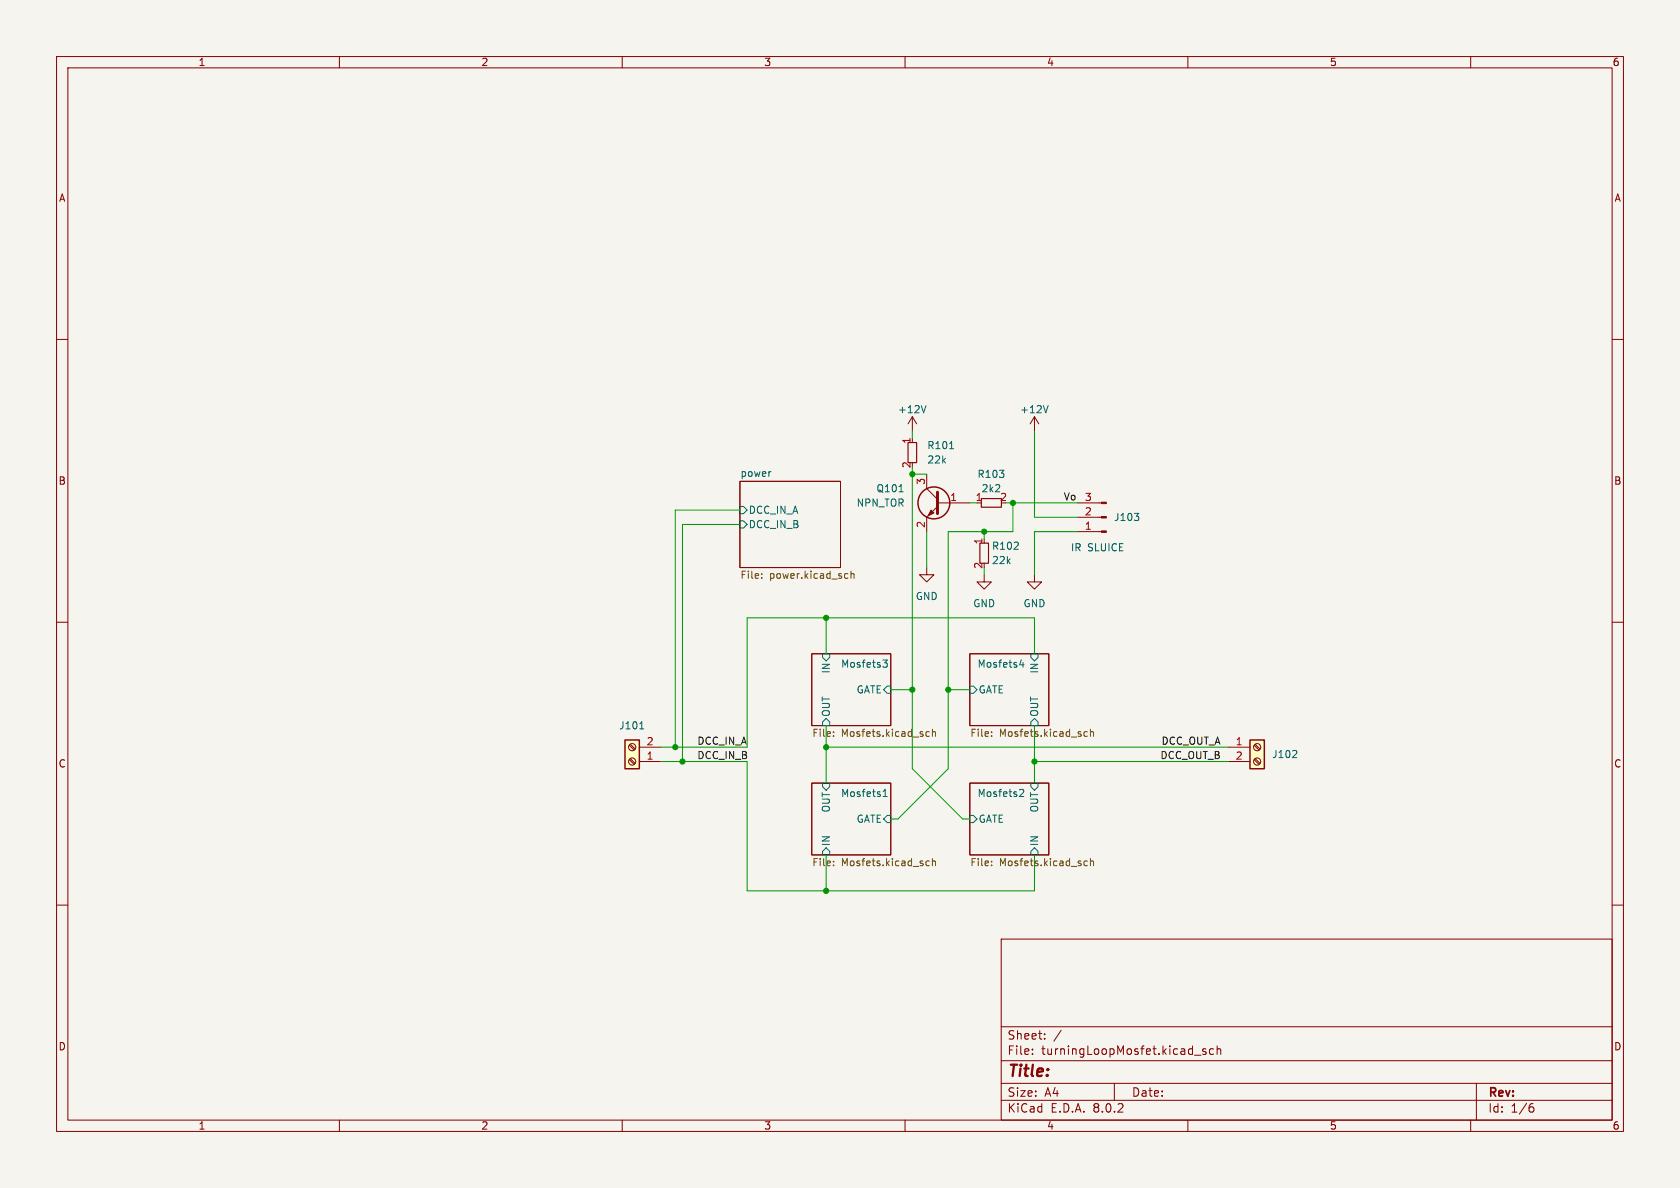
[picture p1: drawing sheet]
(kicad_sch (version 20230121) (generator eeschema)

 (paper "A4")

 (lib_symbols
  (symbol "Connector:Conn_01x03_Pin" (pin_names (offset 1.016) hide) (in_bom yes) (on_board yes)
   (property "Reference" "J" (at 0 5.08 0) (effects (font (size 1.27 1.27))))
   (property "Value" "Conn_01x03_Pin" (at 0 -5.08 0) (effects (font (size 1.27 1.27))))
   (property "Footprint" "" (at 0 0 0) (effects (font (size 1.27 1.27)) hide))
   (property "Datasheet" "~" (at 0 0 0) (effects (font (size 1.27 1.27)) hide))
   (property "ki_locked" "" (at 0 0 0) (effects (font (size 1.27 1.27))))
   (symbol "Conn_01x03_Pin_1_1"
    (polyline (pts (xy 1.27 -2.54) (xy 0.8636 -2.54)) (stroke (width 0.1524) (type default)) (fill (type none)))
    (polyline (pts (xy 1.27 0) (xy 0.8636 0)) (stroke (width 0.1524) (type default)) (fill (type none)))
    (polyline (pts (xy 1.27 2.54) (xy 0.8636 2.54)) (stroke (width 0.1524) (type default)) (fill (type none)))
    (rectangle (start 0.8636 -2.413) (end 0 -2.667) (stroke (width 0.1524) (type default)) (fill (type outline)))
    (rectangle (start 0.8636 0.127) (end 0 -0.127) (stroke (width 0.1524) (type default)) (fill (type outline)))
    (rectangle (start 0.8636 2.667) (end 0 2.413) (stroke (width 0.1524) (type default)) (fill (type outline)))
    (pin passive line (at 5.08 2.54 180) (length 3.81) (name "Pin_1" (effects (font (size 1.27 1.27)))) (number "1" (effects (font (size 1.27 1.27)))))
    (pin passive line (at 5.08 0 180) (length 3.81) (name "Pin_2" (effects (font (size 1.27 1.27)))) (number "2" (effects (font (size 1.27 1.27)))))
    (pin passive line (at 5.08 -2.54 180) (length 3.81) (name "Pin_3" (effects (font (size 1.27 1.27)))) (number "3" (effects (font (size 1.27 1.27)))))))
  (symbol "Connector:Screw_Terminal_01x02" (pin_names (offset 1.016) hide) (in_bom yes) (on_board yes)
   (property "Reference" "J" (at 0 2.54 0) (effects (font (size 1.27 1.27))))
   (property "Value" "Screw_Terminal_01x02" (at 0 -5.08 0) (effects (font (size 1.27 1.27))))
   (property "Footprint" "" (at 0 0 0) (effects (font (size 1.27 1.27)) hide))
   (property "Datasheet" "~" (at 0 0 0) (effects (font (size 1.27 1.27)) hide))
   (symbol "Screw_Terminal_01x02_1_1"
    (rectangle (start -1.27 1.27) (end 1.27 -3.81) (stroke (width 0.254) (type default)) (fill (type background)))
    (circle (center 0 -2.54) (radius 0.635) (stroke (width 0.1524) (type default)) (fill (type none)))
    (polyline (pts (xy -0.5334 -2.2098) (xy 0.3302 -3.048)) (stroke (width 0.1524) (type default)) (fill (type none)))
    (polyline (pts (xy -0.5334 0.3302) (xy 0.3302 -0.508)) (stroke (width 0.1524) (type default)) (fill (type none)))
    (polyline (pts (xy -0.3556 -2.032) (xy 0.508 -2.8702)) (stroke (width 0.1524) (type default)) (fill (type none)))
    (polyline (pts (xy -0.3556 0.508) (xy 0.508 -0.3302)) (stroke (width 0.1524) (type default)) (fill (type none)))
    (circle (center 0 0) (radius 0.635) (stroke (width 0.1524) (type default)) (fill (type none)))
    (pin passive line (at -5.08 0 0) (length 3.81) (name "Pin_1" (effects (font (size 1.27 1.27)))) (number "1" (effects (font (size 1.27 1.27)))))
    (pin passive line (at -5.08 -2.54 0) (length 3.81) (name "Pin_2" (effects (font (size 1.27 1.27)))) (number "2" (effects (font (size 1.27 1.27)))))))
  (symbol "custom_kicad_lib_sk:NPN_TOR" (pin_names (offset 0) hide) (in_bom yes) (on_board yes)
   (property "Reference" "Q" (at 5.08 1.905 0) (effects (font (size 1.27 1.27)) (justify left)))
   (property "Value" "NPN_TOR" (at 5.08 0 0) (effects (font (size 1.27 1.27)) (justify left)))
   (property "Footprint" "Package_TO_SOT_SMD:SOT-23" (at 5.08 -1.905 0) (effects (font (size 1.27 1.27) italic) (justify left) hide))
   (property "Datasheet" "" (at 0 0 0) (effects (font (size 1.27 1.27)) (justify left) hide))
   (property "JLCPCB Part#" "C2145" (at 0 0 0) (effects (font (size 1.27 1.27)) hide))
   (symbol "NPN_TOR_0_1"
    (polyline (pts (xy 0.635 0.635) (xy 2.54 2.54)) (stroke (width 0) (type default)) (fill (type none)))
    (polyline (pts (xy 0.635 -0.635) (xy 2.54 -2.54) (xy 2.54 -2.54)) (stroke (width 0) (type default)) (fill (type none)))
    (polyline (pts (xy 0.635 1.905) (xy 0.635 -1.905) (xy 0.635 -1.905)) (stroke (width 0.508) (type default)) (fill (type none)))
    (polyline (pts (xy 1.27 -1.778) (xy 1.778 -1.27) (xy 2.286 -2.286) (xy 1.27 -1.778) (xy 1.27 -1.778)) (stroke (width 0) (type default)) (fill (type outline)))
    (circle (center 1.27 0) (radius 2.8194) (stroke (width 0.254) (type default)) (fill (type none))))
   (symbol "NPN_TOR_1_1"
    (pin input line (at -5.08 0 0) (length 5.715) (name "B" (effects (font (size 1.27 1.27)))) (number "1" (effects (font (size 1.27 1.27)))))
    (pin passive line (at 2.54 -5.08 90) (length 2.54) (name "E" (effects (font (size 1.27 1.27)))) (number "2" (effects (font (size 1.27 1.27)))))
    (pin passive line (at 2.54 5.08 270) (length 2.54) (name "C" (effects (font (size 1.27 1.27)))) (number "3" (effects (font (size 1.27 1.27)))))))
  (symbol "power:+12V" (power) (pin_names (offset 0)) (in_bom yes) (on_board yes)
   (property "Reference" "#PWR" (at 0 -3.81 0) (effects (font (size 1.27 1.27)) hide))
   (property "Value" "+12V" (at 0 3.556 0) (effects (font (size 1.27 1.27))))
   (property "Footprint" "" (at 0 0 0) (effects (font (size 1.27 1.27)) hide))
   (property "Datasheet" "" (at 0 0 0) (effects (font (size 1.27 1.27)) hide))
   (symbol "+12V_0_1"
    (polyline (pts (xy -0.762 1.27) (xy 0 2.54)) (stroke (width 0) (type default)) (fill (type none)))
    (polyline (pts (xy 0 0) (xy 0 2.54)) (stroke (width 0) (type default)) (fill (type none)))
    (polyline (pts (xy 0 2.54) (xy 0.762 1.27)) (stroke (width 0) (type default)) (fill (type none))))
   (symbol "+12V_1_1"
    (pin power_in line (at 0 0 90) (length 0) hide (name "+12V" (effects (font (size 1.27 1.27)))) (number "1" (effects (font (size 1.27 1.27)))))))
  (symbol "power:GND" (power) (pin_names (offset 0)) (in_bom yes) (on_board yes)
   (property "Reference" "#PWR" (at 0 -6.35 0) (effects (font (size 1.27 1.27)) hide))
   (property "Value" "GND" (at 0 -3.81 0) (effects (font (size 1.27 1.27))))
   (property "Footprint" "" (at 0 0 0) (effects (font (size 1.27 1.27)) hide))
   (property "Datasheet" "" (at 0 0 0) (effects (font (size 1.27 1.27)) hide))
   (symbol "GND_0_1"
    (polyline (pts (xy 0 0) (xy 0 -1.27) (xy 1.27 -1.27) (xy 0 -2.54) (xy -1.27 -1.27) (xy 0 -1.27)) (stroke (width 0) (type default)) (fill (type none))))
   (symbol "GND_1_1"
    (pin power_in line (at 0 0 270) (length 0) hide (name "GND" (effects (font (size 1.27 1.27)))) (number "1" (effects (font (size 1.27 1.27)))))))
  (symbol "resistors_0603:R_22k_0603" (in_bom yes) (on_board yes)
   (property "Reference" "R" (at 1.27 2.54 0) (effects (font (size 1.27 1.27))))
   (property "Value" "22k" (at 2.54 -2.54 0) (effects (font (size 1.27 1.27))))
   (property "Footprint" "custom_kicad_lib_sk:R_0603_smalltext" (at 2.54 2.54 0) (effects (font (size 1.27 1.27)) hide))
   (property "Datasheet" "" (at -2.54 0 0) (effects (font (size 1.27 1.27)) hide))
   (property "JLCPCB Part#" "C31850" (at 0 0 0) (effects (font (size 1.27 1.27)) hide))
   (symbol "R_22k_0603_0_1"
    (rectangle (start -0.762 1.778) (end 0.762 -1.778) (stroke (width 0.2032) (type default)) (fill (type none))))
   (symbol "R_22k_0603_1_1"
    (pin passive line (at 0 2.54 270) (length 0.762) (name "~" (effects (font (size 1.27 1.27)))) (number "1" (effects (font (size 1.27 1.27)))))
    (pin passive line (at 0 -2.54 90) (length 0.762) (name "~" (effects (font (size 1.27 1.27)))) (number "2" (effects (font (size 1.27 1.27)))))))
  (symbol "resistors_0603:R_2k2_0603" (in_bom yes) (on_board yes)
   (property "Reference" "R" (at 1.27 2.54 0) (effects (font (size 1.27 1.27))))
   (property "Value" "2k2" (at 2.54 -2.54 0) (effects (font (size 1.27 1.27))))
   (property "Footprint" "custom_kicad_lib_sk:R_0603_smalltext" (at 2.54 2.54 0) (effects (font (size 1.27 1.27)) hide))
   (property "Datasheet" "" (at -2.54 0 0) (effects (font (size 1.27 1.27)) hide))
   (property "JLCPCB Part#" "C4190" (at 0 0 0) (effects (font (size 1.27 1.27)) hide))
   (symbol "R_2k2_0603_0_1"
    (rectangle (start -0.762 1.778) (end 0.762 -1.778) (stroke (width 0.2032) (type default)) (fill (type none))))
   (symbol "R_2k2_0603_1_1"
    (pin passive line (at 0 2.54 270) (length 0.762) (name "~" (effects (font (size 1.27 1.27)))) (number "1" (effects (font (size 1.27 1.27)))))
    (pin passive line (at 0 -2.54 90) (length 0.762) (name "~" (effects (font (size 1.27 1.27)))) (number "2" (effects (font (size 1.27 1.27))))))))

 (junction (at 161.29 83.82) (diameter 0) (color 0 0 0 0))
 (junction (at 120.65 134.62) (diameter 0) (color 0 0 0 0))
 (junction (at 146.05 132.08) (diameter 0) (color 0 0 0 0))
 (junction (at 167.64 121.92) (diameter 0) (color 0 0 0 0))
 (junction (at 179.07 88.9) (diameter 0) (color 0 0 0 0))
 (junction (at 161.29 121.92) (diameter 0) (color 0 0 0 0))
 (junction (at 173.99 93.98) (diameter 0) (color 0 0 0 0))
 (junction (at 182.88 134.62) (diameter 0) (color 0 0 0 0))
 (junction (at 146.05 157.48) (diameter 0) (color 0 0 0 0))
 (junction (at 146.05 109.22) (diameter 0) (color 0 0 0 0))
 (junction (at 119.38 132.08) (diameter 0) (color 0 0 0 0))

 (wire (pts (xy 182.88 91.44) (xy 190.5 91.44)) (stroke (width 0) (type default)))
 (wire (pts (xy 132.08 134.62) (xy 132.08 157.48)) (stroke (width 0) (type default)))
 (wire (pts (xy 161.29 83.82) (xy 163.83 83.82)) (stroke (width 0) (type default)))
 (wire (pts (xy 173.99 100.33) (xy 173.99 101.6)) (stroke (width 0) (type default)))
 (wire (pts (xy 167.64 121.92) (xy 171.45 121.92)) (stroke (width 0) (type default)))
 (wire (pts (xy 146.05 128.27) (xy 146.05 132.08)) (stroke (width 0) (type default)))
 (wire (pts (xy 158.75 144.78) (xy 167.64 135.89)) (stroke (width 0) (type default)))
 (wire (pts (xy 182.88 93.98) (xy 182.88 101.6)) (stroke (width 0) (type default)))
 (wire (pts (xy 157.48 144.78) (xy 158.75 144.78)) (stroke (width 0) (type default)))
 (wire (pts (xy 182.88 76.2) (xy 182.88 91.44)) (stroke (width 0) (type default)))
 (wire (pts (xy 119.38 132.08) (xy 116.84 132.08)) (stroke (width 0) (type default)))
 (wire (pts (xy 161.29 76.2) (xy 161.29 77.47)) (stroke (width 0) (type default)))
 (wire (pts (xy 146.05 157.48) (xy 146.05 151.13)) (stroke (width 0) (type default)))
 (wire (pts (xy 161.29 83.82) (xy 161.29 121.92)) (stroke (width 0) (type default)))
 (wire (pts (xy 119.38 132.08) (xy 119.38 90.17)) (stroke (width 0) (type default)))
 (wire (pts (xy 167.64 93.98) (xy 173.99 93.98)) (stroke (width 0) (type default)))
 (wire (pts (xy 179.07 88.9) (xy 179.07 93.98)) (stroke (width 0) (type default)))
 (wire (pts (xy 119.38 90.17) (xy 130.81 90.17)) (stroke (width 0) (type default)))
 (wire (pts (xy 132.08 109.22) (xy 146.05 109.22)) (stroke (width 0) (type default)))
 (wire (pts (xy 182.88 93.98) (xy 190.5 93.98)) (stroke (width 0) (type default)))
 (wire (pts (xy 167.64 93.98) (xy 167.64 121.92)) (stroke (width 0) (type default)))
 (wire (pts (xy 182.88 134.62) (xy 182.88 138.43)) (stroke (width 0) (type default)))
 (wire (pts (xy 163.83 93.98) (xy 163.83 100.33)) (stroke (width 0) (type default)))
 (wire (pts (xy 161.29 82.55) (xy 161.29 83.82)) (stroke (width 0) (type default)))
 (wire (pts (xy 146.05 132.08) (xy 146.05 138.43)) (stroke (width 0) (type default)))
 (wire (pts (xy 182.88 157.48) (xy 146.05 157.48)) (stroke (width 0) (type default)))
 (wire (pts (xy 173.99 95.25) (xy 173.99 93.98)) (stroke (width 0) (type default)))
 (wire (pts (xy 177.8 88.9) (xy 179.07 88.9)) (stroke (width 0) (type default)))
 (wire (pts (xy 182.88 151.13) (xy 182.88 157.48)) (stroke (width 0) (type default)))
 (wire (pts (xy 132.08 157.48) (xy 146.05 157.48)) (stroke (width 0) (type default)))
 (wire (pts (xy 132.08 109.22) (xy 132.08 132.08)) (stroke (width 0) (type default)))
 (wire (pts (xy 161.29 121.92) (xy 161.29 135.89)) (stroke (width 0) (type default)))
 (wire (pts (xy 182.88 115.57) (xy 182.88 109.22)) (stroke (width 0) (type default)))
 (wire (pts (xy 120.65 134.62) (xy 120.65 92.71)) (stroke (width 0) (type default)))
 (wire (pts (xy 171.45 88.9) (xy 172.72 88.9)) (stroke (width 0) (type default)))
 (wire (pts (xy 146.05 109.22) (xy 146.05 115.57)) (stroke (width 0) (type default)))
 (wire (pts (xy 167.64 121.92) (xy 167.64 135.89)) (stroke (width 0) (type default)))
 (wire (pts (xy 157.48 121.92) (xy 161.29 121.92)) (stroke (width 0) (type default)))
 (wire (pts (xy 173.99 93.98) (xy 179.07 93.98)) (stroke (width 0) (type default)))
 (wire (pts (xy 170.18 144.78) (xy 161.29 135.89)) (stroke (width 0) (type default)))
 (wire (pts (xy 182.88 128.27) (xy 182.88 134.62)) (stroke (width 0) (type default)))
 (wire (pts (xy 120.65 92.71) (xy 130.81 92.71)) (stroke (width 0) (type default)))
 (wire (pts (xy 116.84 134.62) (xy 120.65 134.62)) (stroke (width 0) (type default)))
 (wire (pts (xy 119.38 132.08) (xy 132.08 132.08)) (stroke (width 0) (type default)))
 (wire (pts (xy 171.45 144.78) (xy 170.18 144.78)) (stroke (width 0) (type default)))
 (wire (pts (xy 182.88 134.62) (xy 217.17 134.62)) (stroke (width 0) (type default)))
 (wire (pts (xy 179.07 88.9) (xy 190.5 88.9)) (stroke (width 0) (type default)))
 (wire (pts (xy 182.88 109.22) (xy 146.05 109.22)) (stroke (width 0) (type default)))
 (wire (pts (xy 146.05 132.08) (xy 217.17 132.08)) (stroke (width 0) (type default)))
 (wire (pts (xy 120.65 134.62) (xy 132.08 134.62)) (stroke (width 0) (type default)))

 (text "IR SLUICE" (at 189.23 97.79 0) (effects (font (size 1.27 1.27)) (justify left bottom)))

 (label "Vo" (at 187.96 88.9 0) (fields_autoplaced) (effects (font (size 1.27 1.27)) (justify left bottom)))
 (label "DCC_IN_A" (at 123.19 132.08 0) (fields_autoplaced) (effects (font (size 1.27 1.27)) (justify left bottom)))
 (label "DCC_IN_B" (at 123.19 134.62 0) (fields_autoplaced) (effects (font (size 1.27 1.27)) (justify left bottom)))
 (label "DCC_OUT_A" (at 215.9 132.08 180) (fields_autoplaced) (effects (font (size 1.27 1.27)) (justify right bottom)))
 (label "DCC_OUT_B" (at 215.9 134.62 180) (fields_autoplaced) (effects (font (size 1.27 1.27)) (justify right bottom)))

 (symbol (lib_id "Connector:Screw_Terminal_01x02") (at 111.76 134.62 180) (unit 1) (in_bom yes) (on_board yes) (dnp no) (fields_autoplaced)
  (property "Reference" "J101" (at 111.76 128.27 0) (effects (font (size 1.27 1.27))))
  (property "Value" "Screw_Terminal_01x02" (at 109.22 132.08 0) (effects (font (size 1.27 1.27)) (justify left) hide))
  (property "Footprint" "Connector_Phoenix_MC:PhoenixContact_MC_1,5_2-G-3.5_1x02_P3.50mm_Horizontal" (at 111.76 134.62 0) (effects (font (size 1.27 1.27)) hide))
  (property "Datasheet" "~" (at 111.76 134.62 0) (effects (font (size 1.27 1.27)) hide)) (pin "1") (pin "2"))

 (symbol (lib_id "resistors_0603:R_22k_0603") (at 161.29 80.01 0) (unit 1) (in_bom yes) (on_board yes) (dnp no) (fields_autoplaced)
  (property "Reference" "R101" (at 163.83 78.74 0) (effects (font (size 1.27 1.27)) (justify left)))
  (property "Value" "22k" (at 163.83 81.28 0) (effects (font (size 1.27 1.27)) (justify left)))
  (property "Footprint" "custom_kicad_lib_sk:R_0603_smalltext" (at 163.83 77.47 0) (effects (font (size 1.27 1.27)) hide))
  (property "Datasheet" "" (at 158.75 80.01 0) (effects (font (size 1.27 1.27)) hide))
  (property "JLCPCB Part#" "C31850" (at 161.29 80.01 0) (effects (font (size 1.27 1.27)) hide)) (pin "1") (pin "2"))

 (symbol (lib_id "Connector:Screw_Terminal_01x02") (at 222.25 132.08 0) (unit 1) (in_bom yes) (on_board yes) (dnp no) (fields_autoplaced)
  (property "Reference" "J102" (at 224.79 133.35 0) (effects (font (size 1.27 1.27)) (justify left)))
  (property "Value" "Screw_Terminal_01x02" (at 224.79 134.62 0) (effects (font (size 1.27 1.27)) (justify left) hide))
  (property "Footprint" "Connector_Phoenix_MC:PhoenixContact_MC_1,5_2-G-3.5_1x02_P3.50mm_Horizontal" (at 222.25 132.08 0) (effects (font (size 1.27 1.27)) hide))
  (property "Datasheet" "~" (at 222.25 132.08 0) (effects (font (size 1.27 1.27)) hide)) (pin "1") (pin "2"))

 (symbol (lib_id "power:GND") (at 173.99 101.6 0) (unit 1) (in_bom yes) (on_board yes) (dnp no) (fields_autoplaced)
  (property "Reference" "#PWR0105" (at 173.99 107.95 0) (effects (font (size 1.27 1.27)) hide))
  (property "Value" "GND" (at 173.99 106.68 0) (effects (font (size 1.27 1.27))))
  (property "Footprint" "" (at 173.99 101.6 0) (effects (font (size 1.27 1.27)) hide))
  (property "Datasheet" "" (at 173.99 101.6 0) (effects (font (size 1.27 1.27)) hide)) (pin "1"))

 (symbol (lib_id "power:+12V") (at 161.29 76.2 0) (unit 1) (in_bom yes) (on_board yes) (dnp no)
  (property "Reference" "#PWR0103" (at 161.29 80.01 0) (effects (font (size 1.27 1.27)) hide))
  (property "Value" "+12V" (at 161.29 72.39 0) (effects (font (size 1.27 1.27))))
  (property "Footprint" "" (at 161.29 76.2 0) (effects (font (size 1.27 1.27)) hide))
  (property "Datasheet" "" (at 161.29 76.2 0) (effects (font (size 1.27 1.27)) hide)) (pin "1"))

 (symbol (lib_id "resistors_0603:R_2k2_0603") (at 175.26 88.9 90) (unit 1) (in_bom yes) (on_board yes) (dnp no) (fields_autoplaced)
  (property "Reference" "R103" (at 175.26 83.82 90) (effects (font (size 1.27 1.27))))
  (property "Value" "2k2" (at 175.26 86.36 90) (effects (font (size 1.27 1.27))))
  (property "Footprint" "custom_kicad_lib_sk:R_0603_smalltext" (at 172.72 86.36 0) (effects (font (size 1.27 1.27)) hide))
  (property "Datasheet" "" (at 175.26 91.44 0) (effects (font (size 1.27 1.27)) hide))
  (property "JLCPCB Part#" "C4190" (at 175.26 88.9 0) (effects (font (size 1.27 1.27)) hide)) (pin "1") (pin "2"))

 (symbol (lib_id "power:+12V") (at 182.88 76.2 0) (unit 1) (in_bom yes) (on_board yes) (dnp no)
  (property "Reference" "#PWR0102" (at 182.88 80.01 0) (effects (font (size 1.27 1.27)) hide))
  (property "Value" "+12V" (at 182.88 72.39 0) (effects (font (size 1.27 1.27))))
  (property "Footprint" "" (at 182.88 76.2 0) (effects (font (size 1.27 1.27)) hide))
  (property "Datasheet" "" (at 182.88 76.2 0) (effects (font (size 1.27 1.27)) hide)) (pin "1"))

 (symbol (lib_id "power:GND") (at 182.88 101.6 0) (unit 1) (in_bom yes) (on_board yes) (dnp no) (fields_autoplaced)
  (property "Reference" "#PWR0101" (at 182.88 107.95 0) (effects (font (size 1.27 1.27)) hide))
  (property "Value" "GND" (at 182.88 106.68 0) (effects (font (size 1.27 1.27))))
  (property "Footprint" "" (at 182.88 101.6 0) (effects (font (size 1.27 1.27)) hide))
  (property "Datasheet" "" (at 182.88 101.6 0) (effects (font (size 1.27 1.27)) hide)) (pin "1"))

 (symbol (lib_id "resistors_0603:R_22k_0603") (at 173.99 97.79 0) (unit 1) (in_bom yes) (on_board yes) (dnp no)
  (property "Reference" "R102" (at 175.26 96.52 0) (effects (font (size 1.27 1.27)) (justify left)))
  (property "Value" "22k" (at 175.26 99.06 0) (effects (font (size 1.27 1.27)) (justify left)))
  (property "Footprint" "custom_kicad_lib_sk:R_0603_smalltext" (at 176.53 95.25 0) (effects (font (size 1.27 1.27)) hide))
  (property "Datasheet" "" (at 171.45 97.79 0) (effects (font (size 1.27 1.27)) hide))
  (property "JLCPCB Part#" "C31850" (at 173.99 97.79 0) (effects (font (size 1.27 1.27)) hide)) (pin "1") (pin "2"))

 (symbol (lib_id "Connector:Conn_01x03_Pin") (at 195.58 91.44 180) (unit 1) (in_bom yes) (on_board yes) (dnp no) (fields_autoplaced)
  (property "Reference" "J103" (at 196.85 91.44 0) (effects (font (size 1.27 1.27)) (justify right)))
  (property "Value" "Conn_01x03_Pin" (at 196.85 92.71 0) (effects (font (size 1.27 1.27)) (justify right) hide))
  (property "Footprint" "Connector_PinHeader_2.54mm:PinHeader_1x03_P2.54mm_Horizontal" (at 195.58 91.44 0) (effects (font (size 1.27 1.27)) hide))
  (property "Datasheet" "~" (at 195.58 91.44 0) (effects (font (size 1.27 1.27)) hide)) (pin "1") (pin "2") (pin "3"))

 (symbol (lib_id "power:GND") (at 163.83 100.33 0) (unit 1) (in_bom yes) (on_board yes) (dnp no) (fields_autoplaced)
  (property "Reference" "#PWR0104" (at 163.83 106.68 0) (effects (font (size 1.27 1.27)) hide))
  (property "Value" "GND" (at 163.83 105.41 0) (effects (font (size 1.27 1.27))))
  (property "Footprint" "" (at 163.83 100.33 0) (effects (font (size 1.27 1.27)) hide))
  (property "Datasheet" "" (at 163.83 100.33 0) (effects (font (size 1.27 1.27)) hide)) (pin "1"))

 (symbol (lib_id "custom_kicad_lib_sk:NPN_TOR") (at 166.37 88.9 0) (mirror y) (unit 1) (in_bom yes) (on_board yes) (dnp no)
  (property "Reference" "Q101" (at 160.02 86.36 0) (effects (font (size 1.27 1.27)) (justify left)))
  (property "Value" "NPN_TOR" (at 160.02 88.9 0) (effects (font (size 1.27 1.27)) (justify left)))
  (property "Footprint" "Package_TO_SOT_SMD:SOT-23" (at 161.29 90.805 0) (effects (font (size 1.27 1.27) italic) (justify left) hide))
  (property "Datasheet" "" (at 166.37 88.9 0) (effects (font (size 1.27 1.27)) (justify left) hide))
  (property "JLCPCB Part#" "C2145" (at 166.37 88.9 0) (effects (font (size 1.27 1.27)) hide)) (pin "1") (pin "2") (pin "3"))

 (sheet (at 171.45 138.43) (size 13.97 12.7) (stroke (width 0.1524) (type solid)) (fill (color 0 0 0 0.0000))
  (property "Sheetname" "Mosfets2" (at 172.72 140.97 0) (effects (font (size 1.27 1.27)) (justify left bottom)))
  (property "Sheetfile" "Mosfets.kicad_sch" (at 171.45 151.7146 0) (effects (font (size 1.27 1.27)) (justify left top))) (pin "OUT" input (at 182.88 138.43 90) (effects (font (size 1.27 1.27)) (justify right))) (pin "GATE" input (at 171.45 144.78 180) (effects (font (size 1.27 1.27)) (justify left))) (pin "IN" input (at 182.88 151.13 270) (effects (font (size 1.27 1.27)) (justify left))))

 (sheet (at 143.51 115.57) (size 13.97 12.7) (stroke (width 0.1524) (type solid)) (fill (color 0 0 0 0.0000))
  (property "Sheetname" "Mosfets3" (at 148.59 118.11 0) (effects (font (size 1.27 1.27)) (justify left bottom)))
  (property "Sheetfile" "Mosfets.kicad_sch" (at 143.51 128.8546 0) (effects (font (size 1.27 1.27)) (justify left top))) (pin "OUT" input (at 146.05 128.27 270) (effects (font (size 1.27 1.27)) (justify left))) (pin "GATE" input (at 157.48 121.92 0) (effects (font (size 1.27 1.27)) (justify right))) (pin "IN" input (at 146.05 115.57 90) (effects (font (size 1.27 1.27)) (justify right))))

 (sheet (at 130.81 85.09) (size 17.78 15.24) (fields_autoplaced) (stroke (width 0.1524) (type solid)) (fill (color 0 0 0 0.0000))
  (property "Sheetname" "power" (at 130.81 84.3784 0) (effects (font (size 1.27 1.27)) (justify left bottom)))
  (property "Sheetfile" "power.kicad_sch" (at 130.81 100.9146 0) (effects (font (size 1.27 1.27)) (justify left top))) (pin "DCC_IN_A" input (at 130.81 90.17 180) (effects (font (size 1.27 1.27)) (justify left))) (pin "DCC_IN_B" input (at 130.81 92.71 180) (effects (font (size 1.27 1.27)) (justify left))))

 (sheet (at 171.45 115.57) (size 13.97 12.7) (stroke (width 0.1524) (type solid)) (fill (color 0 0 0 0.0000))
  (property "Sheetname" "Mosfets4" (at 172.72 118.11 0) (effects (font (size 1.27 1.27)) (justify left bottom)))
  (property "Sheetfile" "Mosfets.kicad_sch" (at 171.45 128.8546 0) (effects (font (size 1.27 1.27)) (justify left top))) (pin "OUT" input (at 182.88 128.27 270) (effects (font (size 1.27 1.27)) (justify left))) (pin "GATE" input (at 171.45 121.92 180) (effects (font (size 1.27 1.27)) (justify left))) (pin "IN" input (at 182.88 115.57 90) (effects (font (size 1.27 1.27)) (justify right))))

 (sheet (at 143.51 138.43) (size 13.97 12.7) (stroke (width 0.1524) (type solid)) (fill (color 0 0 0 0.0000))
  (property "Sheetname" "Mosfets1" (at 148.59 140.97 0) (effects (font (size 1.27 1.27)) (justify left bottom)))
  (property "Sheetfile" "Mosfets.kicad_sch" (at 143.51 151.7146 0) (effects (font (size 1.27 1.27)) (justify left top))) (pin "OUT" input (at 146.05 138.43 90) (effects (font (size 1.27 1.27)) (justify right))) (pin "GATE" input (at 157.48 144.78 0) (effects (font (size 1.27 1.27)) (justify right))) (pin "IN" input (at 146.05 151.13 270) (effects (font (size 1.27 1.27)) (justify left))))

 (sheet_instances (path "" (page "1"))))
